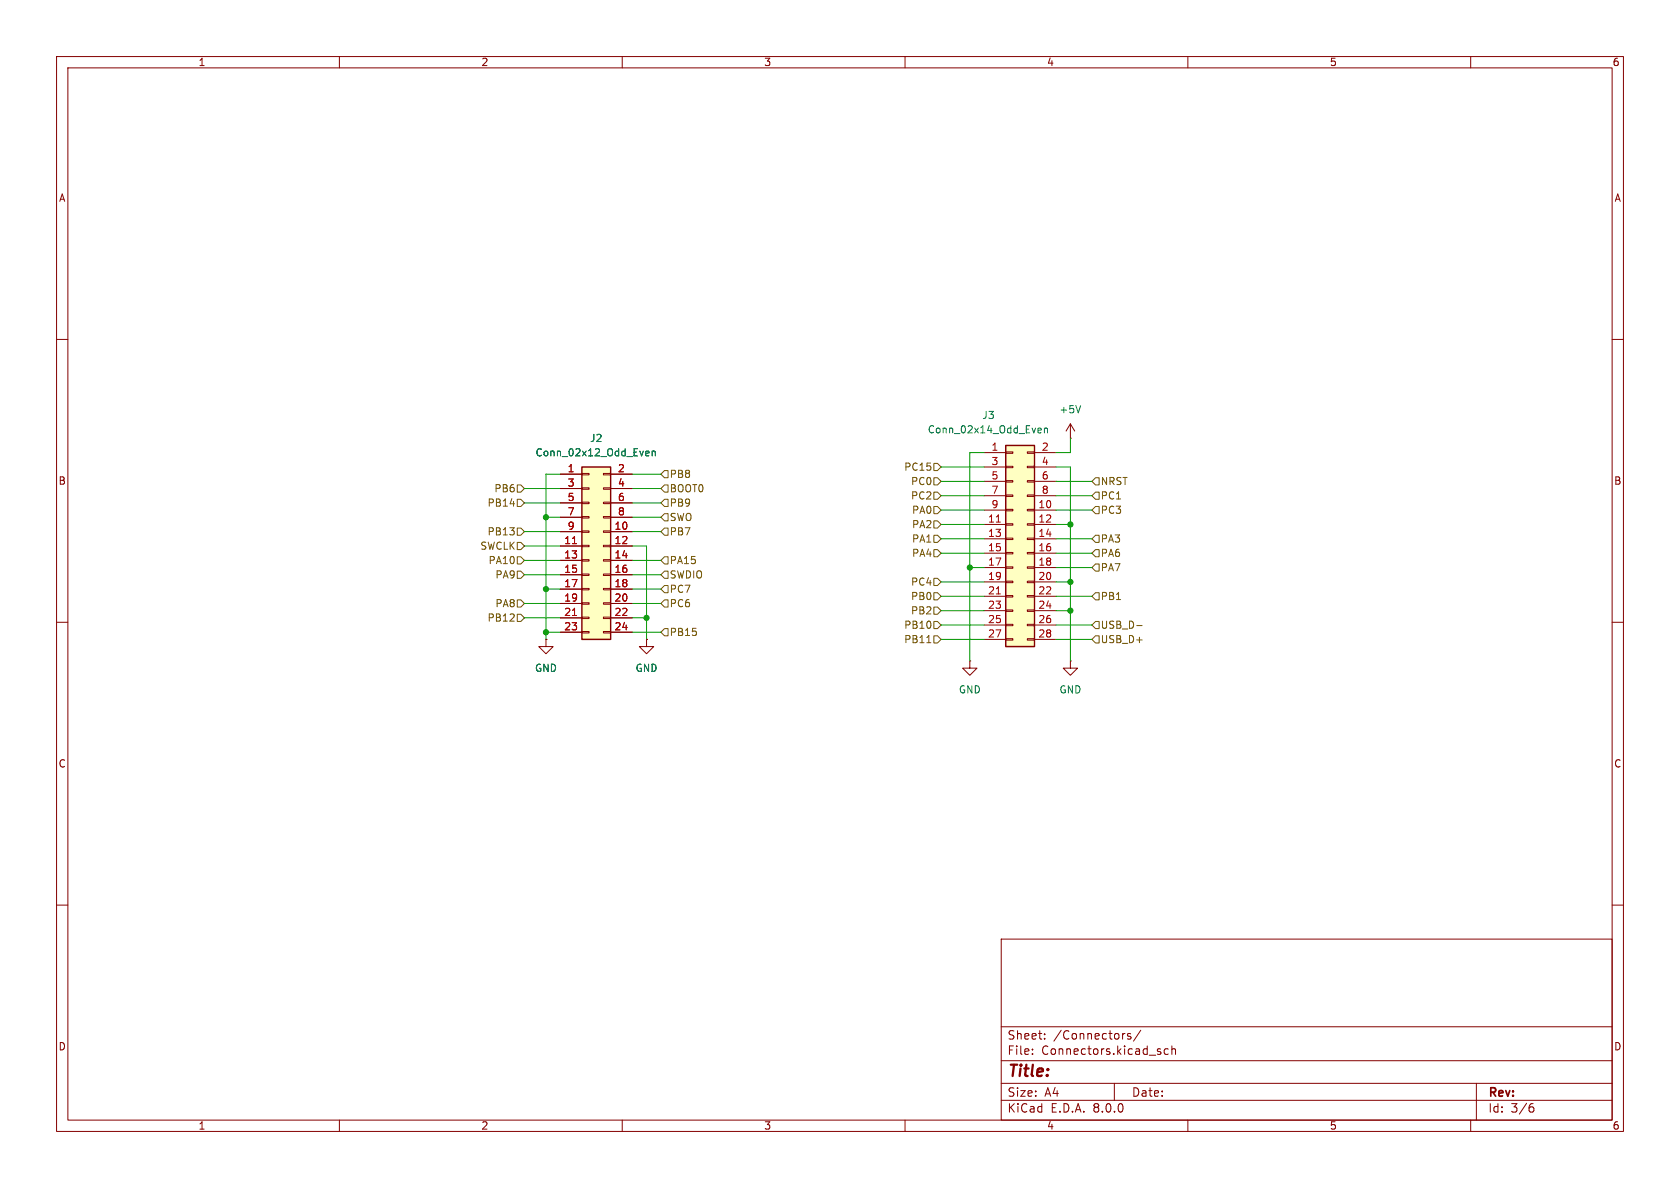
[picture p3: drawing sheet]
<svg xmlns="http://www.w3.org/2000/svg" width="297mm" height="210mm" viewBox="0 0 297 210" stroke-linecap="round" stroke-linejoin="round" font-family="sans-serif">
<g fill="none" stroke="#840000" stroke-width=".18">
<path d="M10 10h277v190h-277zM12 12h273v186h-273zM60 10v2M110 10v2M160 10v2M210 10v2M260 10v2M10 60h2M285 60h2M189.2 77.5h.1M189.2 74.9l-.7 1.3M189.2 74.9v2.6"/>
<path d="M189.2 74.9l.8 1.3M10 110h2M171.4 116.8v1.3h1.3l-1.3 1.3-1.2-1.3h1.2M171.4 116.8h.1M189.2 116.8v1.3h1.3l-1.3 1.3-1.2-1.3h1.2M189.2 116.8h.1M285 110h2M10 160h2M285 160h2M177 166h108v32h-108zM60 198v2M110 198v2"/>
<path d="M160 198v2M177 194.5h108M177 191.5h108M177 187.5h108M177 181.5h108M182.5 186.3v.1M182.5 185.5v.1M184.7 183.6v.1M184.7 182.8v.1M197 191.5v3M198.7 182.7h.2M199.9 182.8l-.4-.1-.2 .2 .1 .2 .5 .2v.3h-.6"/>
<path d="M201.7 182.1l-1.3 2M205.2 186v.3M206.5 185.5l-.4-.1-.3 .3v.4l.2 .2h.5M207.2 185.5l.2-.1 .3 .1 .1 .9M207.2 184.9v1.5M210 198v2M260 198v2M261 191.5v6.5M270.6 195.7h.3l.3 .3-.1 .5-.5 .1M271 195.1l-.4 .1"/>
</g>
<path d="M191 71.7l-.4 1.3" fill="none" stroke="#006464" stroke-width=".18"/>
<path d="M177.8 78.7h5.1v35.6h-5.1z" fill="#ffffc2"/>
<g fill="none" stroke="#840000" stroke-width=".18">
<path d="M177.8 79.9h1.3v.2h-1.3zM181.6 79.9h1.3v.2h-1.3zM174 80h3.8M174 90.2h3.8M174 92.7h3.8M174 95.3h3.8M174 97.8h3.8M174 82.6h3.8M174 85.1h3.8M174 87.6h3.8M177.8 97.7h1.3v.2h-1.3zM177.8 95.1h1.3v.3h-1.3z"/>
<path d="M177.8 92.6h1.3v.2h-1.3zM177.8 90h1.3v.3h-1.3zM177.8 87.5h1.3v.3h-1.3zM177.8 85h1.3v.2h-1.3zM177.8 82.4h1.3v.3h-1.3zM181.6 97.7h1.3v.2h-1.3zM181.6 95.1h1.3v.3h-1.3zM181.6 92.6h1.3v.2h-1.3zM181.6 90h1.3v.3h-1.3zM181.6 87.5h1.3v.3h-1.3zM181.6 85h1.3v.2h-1.3zM181.6 82.4h1.3v.3h-1.3z"/>
<path d="M182.9 80h3.8M182.9 90.2h3.8M182.9 92.7h3.8M182.9 95.3h3.8M182.9 97.8h3.8M182.9 82.6h3.8M182.9 85.1h3.8M182.9 87.6h3.8M96.5 113v1.3h1.3l-1.3 1.3-1.3-1.3h1.3M96.5 113h.1M174 100.3h3.8M174 102.9h3.8"/>
<path d="M174 105.4h3.8M174 108h3.8M174 110.5h3.8M174 113h3.8M177.8 112.9h1.3v.3h-1.3zM177.8 110.4h1.3v.2h-1.3zM177.8 107.8h1.3v.3h-1.3zM177.8 105.3h1.3v.2h-1.3zM177.8 102.7h1.3v.3h-1.3zM177.8 100.2h1.3v.3h-1.3zM181.6 112.9h1.3v.3h-1.3zM181.6 110.4h1.3v.2h-1.3z"/>
<path d="M181.6 107.8h1.3v.3h-1.3zM181.6 105.3h1.3v.2h-1.3zM181.6 102.7h1.3v.3h-1.3zM181.6 100.2h1.3v.3h-1.3zM182.9 100.3h3.8M182.9 102.9h3.8M182.9 105.4h3.8M182.9 108h3.8M182.9 110.5h3.8M182.9 113h3.8"/>
</g>
<path d="M177.8 78.7h5.1v35.6h-5.1z" fill="none" stroke="#840000" stroke-width=".25"/>
<path d="M176.1 92.3h.8M176.1 105h.8" fill="none" stroke="#a90000" stroke-width=".18"/>
<path d="M183.7 75.7h.3l.1 .3-.6 .1M184 76.5h-.3M184.6 75.8l.2-.1h.3l.1 .8M184.6 75.7v.8" fill="none" stroke="#006464" stroke-width=".18"/>
<path d="M102.9 82.6h5v30.4h-5z" fill="#ffffc2"/>
<g fill="none" stroke="#840000" stroke-width=".18">
<path d="M99.1 83.8h3.8M99.1 94h3.8M99.1 96.5h3.8M99.1 99.1h3.8M99.1 86.4h3.8M99.1 88.9h3.8M99.1 91.4h3.8M102.9 98.9h1.2v.3h-1.2zM102.9 96.4h1.2v.2h-1.2zM102.9 93.9h1.2v.2h-1.2zM102.9 91.3h1.2v.3h-1.2zM102.9 88.8h1.2v.2h-1.2z"/>
<path d="M102.9 86.2h1.2v.3h-1.2zM102.9 83.7h1.2v.2h-1.2zM106.7 98.9h1.2v.3h-1.2zM106.7 96.4h1.2v.2h-1.2zM106.7 93.9h1.2v.2h-1.2zM106.7 91.3h1.2v.3h-1.2zM106.7 88.8h1.2v.2h-1.2zM106.7 86.2h1.2v.3h-1.2zM106.7 83.7h1.2v.2h-1.2zM107.9 83.8h3.9M107.9 94h3.9M107.9 96.5h3.9"/>
<path d="M107.9 99.1h3.9M107.9 86.4h3.9M107.9 88.9h3.9M107.9 91.4h3.9M96.5 113h.1M99.1 101.6h3.8M99.1 104.1h3.8M99.1 106.7h3.8M99.1 109.2h3.8M99.1 111.8h3.8M102.9 111.6h1.2v.3h-1.2zM102.9 109.1h1.2v.2h-1.2z"/>
<path d="M102.9 106.6h1.2v.2h-1.2zM102.9 104h1.2v.3h-1.2zM102.9 101.5h1.2v.2h-1.2zM106.7 111.6h1.2v.3h-1.2zM106.7 109.1h1.2v.2h-1.2zM106.7 106.6h1.2v.2h-1.2zM106.7 104h1.2v.3h-1.2zM106.7 101.5h1.2v.2h-1.2zM107.9 101.6h3.9M107.9 104.1h3.9M107.9 106.7h3.9M107.9 109.2h3.9"/>
<path d="M107.9 111.8h3.9M114.3 113v1.3h1.3l-1.3 1.3-1.3-1.3h1.3M114.3 113h.1"/>
</g>
<path d="M102.9 82.6h5v30.4h-5z" fill="none" stroke="#840000" stroke-width=".25"/>
<path d="M101.2 96.1h.7M101.2 108.8h.7" fill="none" stroke="#a90000" stroke-width=".18"/>
<path d="M114.3 79.7l.4 .1 .1 .2-.7 .2M115.3 79.9l.2-.2 .3 .1v.8M115.3 79.7v.9M114.7 80.5l-.4 .1" fill="none" stroke="#006464" stroke-width=".18"/>
<g fill="none" stroke="#725600" stroke-width=".18">
<path d="M91.4 95.9h.7l.6 .6-.6 .7h-.7zM91.4 88.3h.7l.6 .6-.6 .6h-.7zM91.4 93.3h.7l.6 .7-.6 .6h-.7zM91.4 85.7h.7l.6 .7-.6 .6h-.7zM91.4 98.4h.7l.6 .7-.6 .6h-.7zM117.5 98.4h.6v1.3h-.6l-.7-.6zM117.5 85.7h.6v1.3h-.6l-.7-.6zM117.5 90.8h.6v1.3h-.6l-.7-.7zM117.5 88.3h.6v1.2h-.6l-.7-.6zM117.5 93.3h.6v1.3h-.6l-.7-.6zM117.5 83.2h.6v1.3h-.6l-.7-.7zM165.1 84.5h.6l.7 .6-.7 .6h-.6z"/>
<path d="M165.1 87h.6l.7 .6-.7 .7h-.6zM165.1 89.5h.6l.7 .7-.7 .6h-.6zM165.1 94.6h.6l.7 .7-.7 .6h-.6zM165.1 92.1h.6l.7 .6-.7 .6h-.6zM165.1 81.9h.6l.7 .7-.7 .6h-.6zM165.1 97.2h.6l.7 .6-.7 .6h-.6zM193.7 84.5h.6v1.2h-.6l-.7-.6zM193.7 87h.6v1.3h-.6l-.7-.7zM193.7 89.5h.6v1.3h-.6l-.7-.6zM193.7 94.6h.6v1.3h-.6l-.7-.6zM193.7 97.2h.6v1.2h-.6l-.7-.6zM193.7 99.7h.6v1.3h-.6l-.7-.7z"/>
<path d="M91.4 108.6h.7l.6 .6-.6 .7h-.7zM91.4 106h.7l.6 .7-.6 .6h-.7zM91.4 101h.7l.6 .6-.6 .6h-.7zM117.5 111.1h.6v1.3h-.6l-.7-.6zM117.5 103.5h.6v1.3h-.6l-.7-.7zM117.5 106h.6v1.3h-.6l-.7-.6zM117.5 101h.6v1.2h-.6l-.7-.6zM163.8 113.6h.8M165.1 102.2h.6l.7 .7-.7 .6h-.6zM165.1 104.8h.6l.7 .6-.7 .6h-.6zM165.1 107.3h.6l.7 .7-.7 .6h-.6zM165.1 112.4h.6l.7 .6-.7 .7h-.6z"/>
<path d="M165.1 109.9h.6l.7 .6-.7 .6h-.6zM193.7 112.4h.6v1.3h-.6l-.7-.7zM193.7 109.9h.6v1.2h-.6l-.7-.6zM193.7 104.8h.6v1.2h-.6l-.7-.6zM201 110.6h.9"/>
</g>
<g fill="none" stroke="#009600" stroke-width=".18">
<path d="M189.2 77.5v2.5h-2.5M92.7 96.5h6.4M92.7 99.1h6.4M92.7 86.4h6.4M92.7 94h6.4M92.7 88.9h6.4M96.5 91.4h2.6M99.1 83.8h-2.6v29.2M111.8 96.5h2.5v16.5M111.8 99.1h5M111.8 91.4h5M111.8 83.8h5"/>
<path d="M111.8 86.4h5M111.8 94h5M111.8 88.9h5M166.4 82.6h7.6M166.4 85.1h7.6M166.4 90.2h7.6M166.4 87.6h7.6M166.4 97.8h7.6M166.4 95.3h7.6M166.4 92.7h7.6M174 80h-2.6v36.8M186.7 82.6h2.5v34.2"/>
<path d="M186.7 85.1h6.3M186.7 90.2h6.3M186.7 87.6h6.3M186.7 97.8h6.3M186.7 95.3h6.3M186.7 92.7h2.5M92.7 101.6h6.4M92.7 106.7h6.4M92.7 109.2h6.4M96.5 104.1h2.6M96.5 111.8h2.6M111.8 104.1h5"/>
<path d="M111.8 101.6h5M111.8 106.7h5M111.8 109.2h2.5M111.8 111.8h5M166.4 110.5h7.6M166.4 113h7.6M166.4 105.4h7.6M166.4 108h7.6M166.4 102.9h7.6M171.4 100.3h2.6M186.7 110.5h6.3M186.7 113h6.3"/>
<path d="M186.7 105.4h6.3M186.7 108h2.5M186.7 102.9h2.5M186.7 100.3h6.3"/>
</g>
<g fill="#009600" stroke="#009600" stroke-width=".18">
<circle cx="189.2" cy="102.9" r=".46"/>
<circle cx="189.2" cy="108" r=".46"/>
<circle cx="189.2" cy="92.7" r=".46"/>
<circle cx="171.4" cy="100.3" r=".46"/>
<circle cx="96.5" cy="91.4" r=".46"/>
<circle cx="96.5" cy="104.1" r=".46"/>
<circle cx="96.5" cy="111.8" r=".46"/>
<circle cx="114.3" cy="109.2" r=".46"/>
</g>
<text font-size="2.8" fill="#840000" x="178" y="190.9">Title:</text>
<g font-size="2.1" fill="#840000">
<text x="178" y="184">Sheet:</text>
<text x="186.2" y="184">/Connectors/</text>
<text x="178" y="186.7">File:</text>
<text x="184.1" y="186.7">Connectors.kicad_sch</text>
<text x="178" y="196.9">KiCad</text>
<text x="178" y="194.1">Size:</text>
<text x="184.7" y="194.1">A4</text>
<text x="185.7" y="196.9">E.D.A.</text>
<text x="193.3" y="196.9">8.0.0</text>
<text x="200" y="194.1">Date:</text>
<text x="263" y="194.3">Rev:</text>
<text x="263" y="196.9">Id:</text>
<text x="267.1" y="196.9">3/6</text>
</g>
<g font-size="1.8" fill="#840000">
<text x="35" y="11.9">1</text>
<text x="85" y="11.9">2</text>
<text x="135" y="11.9">3</text>
<text x="185" y="11.9">4</text>
<text x="235" y="11.9">5</text>
<text x="285" y="11.9">6</text>
<text x="10.3" y="35.9">A</text>
<text x="285.3" y="35.9">A</text>
<text x="10.3" y="85.9">B</text>
<text x="285.3" y="85.9">B</text>
<text x="10.3" y="135.9">C</text>
<text x="285.3" y="135.9">C</text>
<text x="10.3" y="185.9">D</text>
<text x="285.3" y="185.9">D</text>
<text x="35" y="199.9">1</text>
<text x="85" y="199.9">2</text>
<text x="135" y="199.9">3</text>
<text x="185" y="199.9">4</text>
<text x="235" y="199.9">5</text>
<text x="285" y="199.9">6</text>
</g>
<g font-size="1.8" fill="#006464">
<text x="163.9" y="76.8">Conn_02x14_Odd_Even</text>
<text x="173.6" y="74.3">J3</text>
<text x="187.2" y="73.3">+5V</text>
<text x="94.6" y="80.9">Conn_02x12_Odd_Even</text>
<text x="104.2" y="78.3">J2</text>
<text x="94.5" y="119">GND</text>
<text x="112.3" y="119">GND</text>
<text x="169.4" y="122.8">GND</text>
<text x="187.2" y="122.8">GND</text>
</g>
<g font-size="1.8" fill="#a90000">
<text x="100.3" y="83.6">1</text>
<text x="109.1" y="83.6">2</text>
<text x="175.2" y="79.8">1</text>
<text x="175.2" y="82.3">3</text>
<text x="184.1" y="79.8">2</text>
<text x="184.1" y="82.3">4</text>
<text x="100.3" y="86.1">3</text>
<text x="100.3" y="88.6">5</text>
<text x="109.1" y="86.1">4</text>
<text x="109.1" y="88.6">6</text>
<text x="175.2" y="84.8">5</text>
<text x="175.2" y="87.4">7</text>
<text x="175.2" y="89.9">9</text>
<text x="183.5" y="89.9">10</text>
<text x="184.1" y="84.8">6</text>
<text x="184.1" y="87.4">8</text>
<text x="100.3" y="91.2">7</text>
<text x="100.3" y="93.7">9</text>
<text x="108.5" y="93.7">10</text>
<text x="109.1" y="91.2">8</text>
<text x="174.6" y="92.5">11</text>
<text x="174.6" y="95">13</text>
<text x="183.5" y="92.5">12</text>
<text x="183.5" y="95">14</text>
<text x="99.7" y="96.3">11</text>
<text x="99.7" y="98.8">13</text>
<text x="99.7" y="101.3">15</text>
<text x="108.5" y="96.3">12</text>
<text x="108.5" y="98.8">14</text>
<text x="108.5" y="101.3">16</text>
<text x="174.6" y="97.5">15</text>
<text x="174.6" y="100.1">17</text>
<text x="183.5" y="97.5">16</text>
<text x="183.5" y="100.1">18</text>
<text x="99.7" y="103.9">17</text>
<text x="99.7" y="106.4">19</text>
<text x="108.5" y="103.9">18</text>
<text x="108.5" y="106.4">20</text>
<text x="174.6" y="102.6">19</text>
<text x="174.6" y="105.2">21</text>
<text x="174.6" y="107.7">23</text>
<text x="183.5" y="102.6">20</text>
<text x="183.5" y="105.2">22</text>
<text x="183.5" y="107.7">24</text>
<text x="99.7" y="109">21</text>
<text x="99.7" y="111.5">23</text>
<text x="108.5" y="109">22</text>
<text x="108.5" y="111.5">24</text>
<text x="174.6" y="110.2">25</text>
<text x="174.6" y="112.8">27</text>
<text x="183.5" y="110.2">26</text>
<text x="183.5" y="112.8">28</text>
</g>
<g font-size="1.8" fill="#725600">
<text x="159.7" y="83.4">PC15</text>
<text x="86.1" y="89.8">PB14</text>
<text x="87.3" y="87.2">PB6</text>
<text x="118.3" y="87.2">BOOT0</text>
<text x="118.3" y="89.8">PB9</text>
<text x="118.3" y="84.7">PB8</text>
<text x="161" y="86">PC0</text>
<text x="161" y="88.5">PC2</text>
<text x="194.5" y="86">NRST</text>
<text x="194.5" y="88.5">PC1</text>
<text x="86.1" y="94.8">PB13</text>
<text x="118.3" y="92.3">SWO</text>
<text x="118.3" y="94.8">PB7</text>
<text x="161.1" y="91">PA0</text>
<text x="161.1" y="93.6">PA2</text>
<text x="194.5" y="91">PC3</text>
<text x="84.8" y="97.4">SWCLK</text>
<text x="86.3" y="99.9">PA10</text>
<text x="118.3" y="99.9">PA15</text>
<text x="161.1" y="96.1">PA1</text>
<text x="161.1" y="98.7">PA4</text>
<text x="194.5" y="96.1">PA3</text>
<text x="194.5" y="98.7">PA6</text>
<text x="194.5" y="101.2">PA7</text>
<text x="87.5" y="107.5">PA8</text>
<text x="87.5" y="102.5">PA9</text>
<text x="118.3" y="105">PC7</text>
<text x="118.3" y="107.5">PC6</text>
<text x="118.3" y="102.5">SWDIO</text>
<text x="161" y="103.7">PC4</text>
<text x="161" y="106.3">PB0</text>
<text x="194.5" y="106.3">PB1</text>
<text x="86.1" y="110.1">PB12</text>
<text x="118.3" y="112.6">PB15</text>
<text x="159.7" y="113.9">PB11</text>
<text x="159.7" y="111.4">PB10</text>
<text x="161" y="108.8">PB2</text>
<text x="194.5" y="113.9">USB_D+</text>
<text x="194.5" y="111.4">USB_D-</text>
</g>
</svg>
